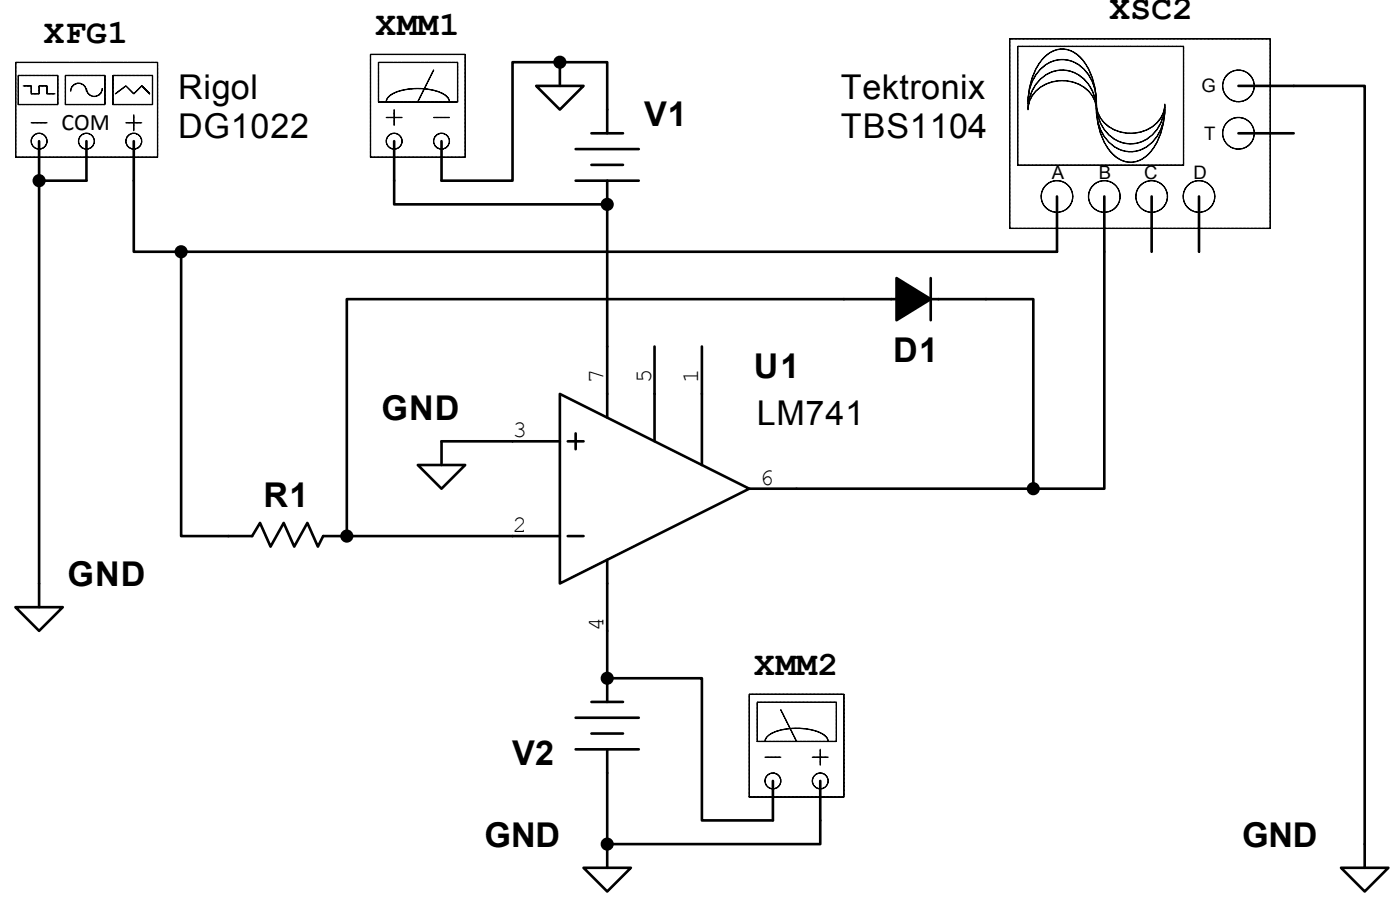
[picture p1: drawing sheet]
<svg xmlns="http://www.w3.org/2000/svg" width="141mm" height="91mm" viewBox="0 0 141 91" stroke-linecap="round" stroke-linejoin="round" font-family="sans-serif">
<path d="M101.6 3.9h26.2v19.1h-26.2z" fill="none" stroke="#000" stroke-width=".13"/>
<circle cx="106.3" cy="19.7" r="1.59" fill="#fff"/>
<circle cx="106.3" cy="19.7" r="1.59" fill="none" stroke="#000" stroke-width=".13"/>
<path d="M106.3 19.7v3.2" fill="none" stroke="#000" stroke-width=".26"/>
<circle cx="111.1" cy="19.7" r="1.59" fill="#fff"/>
<circle cx="111.1" cy="19.7" r="1.59" fill="none" stroke="#000" stroke-width=".13"/>
<path d="M111.1 19.7v3.2" fill="none" stroke="#000" stroke-width=".26"/>
<circle cx="124.6" cy="8.6" r="1.59" fill="#fff"/>
<circle cx="124.6" cy="8.6" r="1.59" fill="none" stroke="#000" stroke-width=".13"/>
<path d="M124.6 8.6h3.2" fill="none" stroke="#000" stroke-width=".26"/>
<circle cx="124.6" cy="13.4" r="1.59" fill="#fff"/>
<circle cx="124.6" cy="13.4" r="1.59" fill="none" stroke="#000" stroke-width=".13"/>
<path d="M124.6 13.4h3.2" fill="none" stroke="#000" stroke-width=".26"/>
<path d="M102.4 4.7h16.7v11.9h-16.7z" fill="#fff"/>
<path d="M102.4 4.7h16.7v11.9h-16.7zM103.4 10.5a6.7 6.7 0 0 1 1.7-4.8 2.46 2.46 0 0 1 4 .5 7.1 7.1 0 0 1 1.2 4.3" fill="none" stroke="#000" stroke-width=".13"/>
<circle cx="115.9" cy="19.7" r="1.59" fill="#fff"/>
<circle cx="115.9" cy="19.7" r="1.59" fill="none" stroke="#000" stroke-width=".13"/>
<path d="M115.9 19.7v3.2" fill="none" stroke="#000" stroke-width=".26"/>
<circle cx="120.6" cy="19.7" r="1.59" fill="#fff"/>
<g fill="none" stroke="#000" stroke-width=".13">
<path d="M103.4 10.2a4.2 4.2 0 0 1 2.8-4.1 3.3 3.3 0 0 1 3.8 2.5l.2 .8 .1 .8M104.4 8.2a3.2 3.2 0 0 1 5.3 .6l.3 .7 .2 .7 .1 .8a3.2 3.2 0 0 0-3.4-2.9 3.2 3.2 0 0 0-3.5 2.9 4.3 4.3 0 0 1 1-2.8zM110.3 10.7a6.7 6.7 0 0 0 1.7 4.8 2.46 2.46 0 0 0 4-.5 7.1 7.1 0 0 0 1.2-4.3M110.3 11a4.2 4.2 0 0 0 2.7 4.2 3.3 3.3 0 0 0 3.9-2.5l.2-.8 .1-.9M110.3 10.5a3.2 3.2 0 0 0 3.4 2.9 3.2 3.2 0 0 0 3.5-2.9 3.7 3.7 0 0 1-3.5 4 3.7 3.7 0 0 1-3.4-4z"/>
<circle cx="120.6" cy="19.7" r="1.59"/>
</g>
<path d="M120.6 19.7v5.6M127.8 8.6h2.3M127.8 13.4h2.3M106.3 22.9v2.4M111.1 22.9v2.4M115.9 22.9v2.4" fill="none" stroke="#000" stroke-width=".26"/>
<path d="M1.6 6.3h14.2v9.5h-14.2z" fill="#fff"/>
<path d="M1.6 6.3h14.2v9.5h-14.2z" fill="none" stroke="#000" stroke-width=".13"/>
<circle cx="13.5" cy="14.2" r=".79" fill="#fff"/>
<g fill="none" stroke="#000" stroke-width=".13">
<path d="M12.7 12.3h1.6"/>
<circle cx="13.5" cy="14.2" r=".79"/>
</g>
<path d="M13.5 14.2v1.6" fill="none" stroke="#000" stroke-width=".26"/>
<circle cx="8.7" cy="14.2" r=".79" fill="#fff"/>
<circle cx="8.7" cy="14.2" r=".79" fill="none" stroke="#000" stroke-width=".13"/>
<path d="M8.7 14.2v1.6" fill="none" stroke="#000" stroke-width=".26"/>
<circle cx="3.9" cy="14.2" r=".79" fill="#fff"/>
<g fill="none" stroke="#000" stroke-width=".13">
<path d="M3.1 12.3h1.6M13.5 11.5v1.6"/>
<circle cx="3.9" cy="14.2" r=".79"/>
</g>
<path d="M3.9 14.2v1.6" fill="none" stroke="#000" stroke-width=".26"/>
<path d="M11.4 7.6h3.9v2.9h-3.9z" fill="#fff"/>
<path d="M11.4 7.6h3.9v2.9h-3.9zM11.6 9.4l1.1-.8 .8 .8 .8-.8 .7 .8" fill="none" stroke="#000" stroke-width=".13"/>
<path d="M6.6 7.6h4v2.9h-4z" fill="#fff"/>
<path d="M6.6 7.6h4v2.9h-4zM7.1 9.2a.79 .79 0 0 1 .8-.8 .79 .79 0 0 1 .8 .8M8.7 8.9a.79 .79 0 0 0 .8 .8 .79 .79 0 0 0 .8-.8" fill="none" stroke="#000" stroke-width=".13"/>
<path d="M1.9 7.6h3.9v2.9h-3.9z" fill="#fff"/>
<path d="M1.8 7.6h4v2.9h-4zM2.3 8.6h.8v.8h.8v-.8h.8v.8h.8" fill="none" stroke="#000" stroke-width=".13"/>
<g fill="none" stroke="#000" stroke-width=".26">
<path d="M3.9 15.8v2.4M8.7 15.8v2.4M13.5 15.8v2.4M53.9 8.6h4.8l-2.4 2.4zM56.3 6.3v2.3M57.9 18.2h6.4M57.9 15h6.4M59.5 16.6h3.2M59.5 13.4h3.2M61.1 11v2.4M61.1 18.2v2.3M56.3 39.6l19.1 9.5-19.1 9.5z"/>
<path d="M61.1 34.8v7.2M65.8 34.8v9.6M70.6 34.8v11.9M51.6 44.4h4.7M51.6 53.9h4.7M57.1 44.4h1.6M57.1 53.9h1.6M57.9 43.6v1.5M61.1 56.3v7.1M75.4 49.1h4.7M57.9 75.3h6.4M57.9 72.1h6.4"/>
<path d="M59.5 73.7h3.2M59.5 70.5h3.2M61.1 68.2v2.3M61.1 75.3v2.4M58.7 87.2h4.8l-2.4 2.4zM61.1 84.8v2.4"/>
</g>
<path d="M37.3 5.5h9.5v10.3h-9.5z" fill="#fff"/>
<path d="M37.3 5.5h9.5v10.3h-9.5z" fill="none" stroke="#000" stroke-width=".13"/>
<path d="M38.1 6.3h7.9v4h-7.9z" fill="#fff"/>
<path d="M38.1 6.3h7.9v4h-7.9zM43.6 7l-1.6 3.2" fill="none" stroke="#000" stroke-width=".13"/>
<circle cx="39.7" cy="14.2" r=".79" fill="#fff"/>
<circle cx="39.7" cy="14.2" r=".79" fill="none" stroke="#000" stroke-width=".13"/>
<circle cx="44.4" cy="14.2" r=".79" fill="#fff"/>
<g fill="none" stroke="#000" stroke-width=".13">
<path d="M38.9 10.2a1.43 1.43 0 0 1 1.1-1 6 6 0 0 1 4.9 .4l.2 .3 .1 .3M38.9 11.8h1.5M39.7 11v1.6M43.6 11.8h1.6"/>
<circle cx="44.4" cy="14.2" r=".79"/>
</g>
<path d="M39.7 14.2v4M44.4 14.2v4" fill="none" stroke="#000" stroke-width=".26"/>
<path d="M75.4 69.8h9.5v10.3h-9.5z" fill="#fff"/>
<path d="M75.4 69.8h9.5v10.3h-9.5z" fill="none" stroke="#000" stroke-width=".13"/>
<path d="M76.2 70.6h7.9v3.9h-7.9z" fill="#fff"/>
<path d="M76.2 70.6h7.9v3.9h-7.9zM78.5 71.3l1.6 3.2" fill="none" stroke="#000" stroke-width=".13"/>
<circle cx="82.5" cy="78.5" r=".79" fill="#fff"/>
<circle cx="82.5" cy="78.5" r=".79" fill="none" stroke="#000" stroke-width=".13"/>
<circle cx="77.8" cy="78.5" r=".79" fill="#fff"/>
<g fill="none" stroke="#000" stroke-width=".13">
<path d="M77 74.5a1.43 1.43 0 0 1 1.1-1 6 6 0 0 1 4.9 .4l.2 .3 .1 .3M77 76.1h1.5M81.7 76.1h1.6M82.5 75.3v1.6"/>
<circle cx="77.8" cy="78.5" r=".79"/>
</g>
<g fill="none" stroke="#000" stroke-width=".26">
<path d="M8.7 18.2h-4.8v42.8M13.5 18.2v7.1h4.7M39.7 18.2v2.3h21.4v14.3M61.1 11v-4.7h-9.5v11.9h-7.2M130.1 8.6h7.2v78.6M18.2 25.3v28.6h7.2l.8-1.3 1 2.3 1.3-2.3 1.1 2.3 1.3-2.3 1.1 2.3 .5-1h19.1M18.2 25.3h88.1M90.2 27.9l3.4 2.2-3.4 2.1zM93.6 27.9v4.3M111.1 25.3v23.8h-7.2M34.9 53.9h.1M42 46.7h4.8l-2.4 2.4z"/>
<path d="M51.6 44.4h-7.2v2.3M80.1 49.1h23.8M103.9 49.1v-19h-69v23.8M1.6 61h4.7l-2.4 2.4zM61.1 77.7v7.1h21.4v-6.3M61.1 63.4v4.8h9.5v14.3h7.2v-4M134.9 87.2h4.8l-2.4 2.4z"/>
<circle cx="3.9" cy="18.2" r=".53"/>
<circle cx="56.3" cy="6.3" r=".53"/>
<circle cx="18.2" cy="25.3" r=".53"/>
<circle cx="61.1" cy="20.5" r=".53"/>
<circle cx="34.9" cy="53.9" r=".53"/>
<circle cx="103.9" cy="49.1" r=".53"/>
<circle cx="61.1" cy="68.2" r=".53"/>
<circle cx="61.1" cy="84.8" r=".53"/>
</g>
<g fill="#000">
<path d="M90.2 27.9l3.4 2.2-3.4 2.1z"/>
<circle cx="3.9" cy="18.2" r=".53"/>
<circle cx="56.3" cy="6.3" r=".53"/>
<circle cx="18.2" cy="25.3" r=".53"/>
<circle cx="61.1" cy="20.5" r=".53"/>
<circle cx="34.9" cy="53.9" r=".53"/>
<circle cx="103.9" cy="49.1" r=".53"/>
<circle cx="61.1" cy="68.2" r=".53"/>
<circle cx="61.1" cy="84.8" r=".53"/>
</g>
<g font-size="3.4">
<text x="59.2" y="-.6">GND</text>
<text x="4.4" y="4.4">XFG1</text>
<text x="37.8" y="3.6">XMM1</text>
<text x="111.6" y="2">XSC2</text>
<text x="17.9" y="9.9">Rigol</text>
<text x="84.6" y="9.9">Tektronix</text>
<text x="17.9" y="13.9">DG1022</text>
<text x="64.8" y="12.6">V1</text>
<text x="84.6" y="13.9">TBS1104</text>
<text x="75.8" y="38">U1</text>
<text x="89.8" y="36.4">D1</text>
<text x="38.4" y="42.3">GND</text>
<text x="76.1" y="42.7">LM741</text>
<text x="26.5" y="51">R1</text>
<text x="6.8" y="58.9">GND</text>
<text x="75.9" y="67.9">XMM2</text>
<text x="51.5" y="76.9">V2</text>
<text x="48.7" y="85.1">GND</text>
<text x="124.9" y="85.1">GND</text>
</g>
<g font-size="2.4">
<text x="6.2" y="13">COM</text>
<text x="60.7" y="38.5" transform="rotate(-90 60.7 38.5)">7</text>
<text x="65.5" y="38.5" transform="rotate(-90 65.5 38.5)">5</text>
<text x="70.2" y="38.5" transform="rotate(-90 70.2 38.5)">1</text>
<text x="51.6" y="43.9">3</text>
<text x="51.6" y="53.5">2</text>
<text x="76.4" y="48.7">6</text>
<text x="60.7" y="63.4" transform="rotate(-90 60.7 63.4)">4</text>
</g>
<g font-size="1.9">
<text x="120.9" y="9.3">G</text>
<text x="105.8" y="18">A</text>
<text x="110.5" y="18">B</text>
<text x="115.1" y="18">C</text>
<text x="120.1" y="18">D</text>
<text x="121.1" y="14">T</text>
</g>
</svg>
